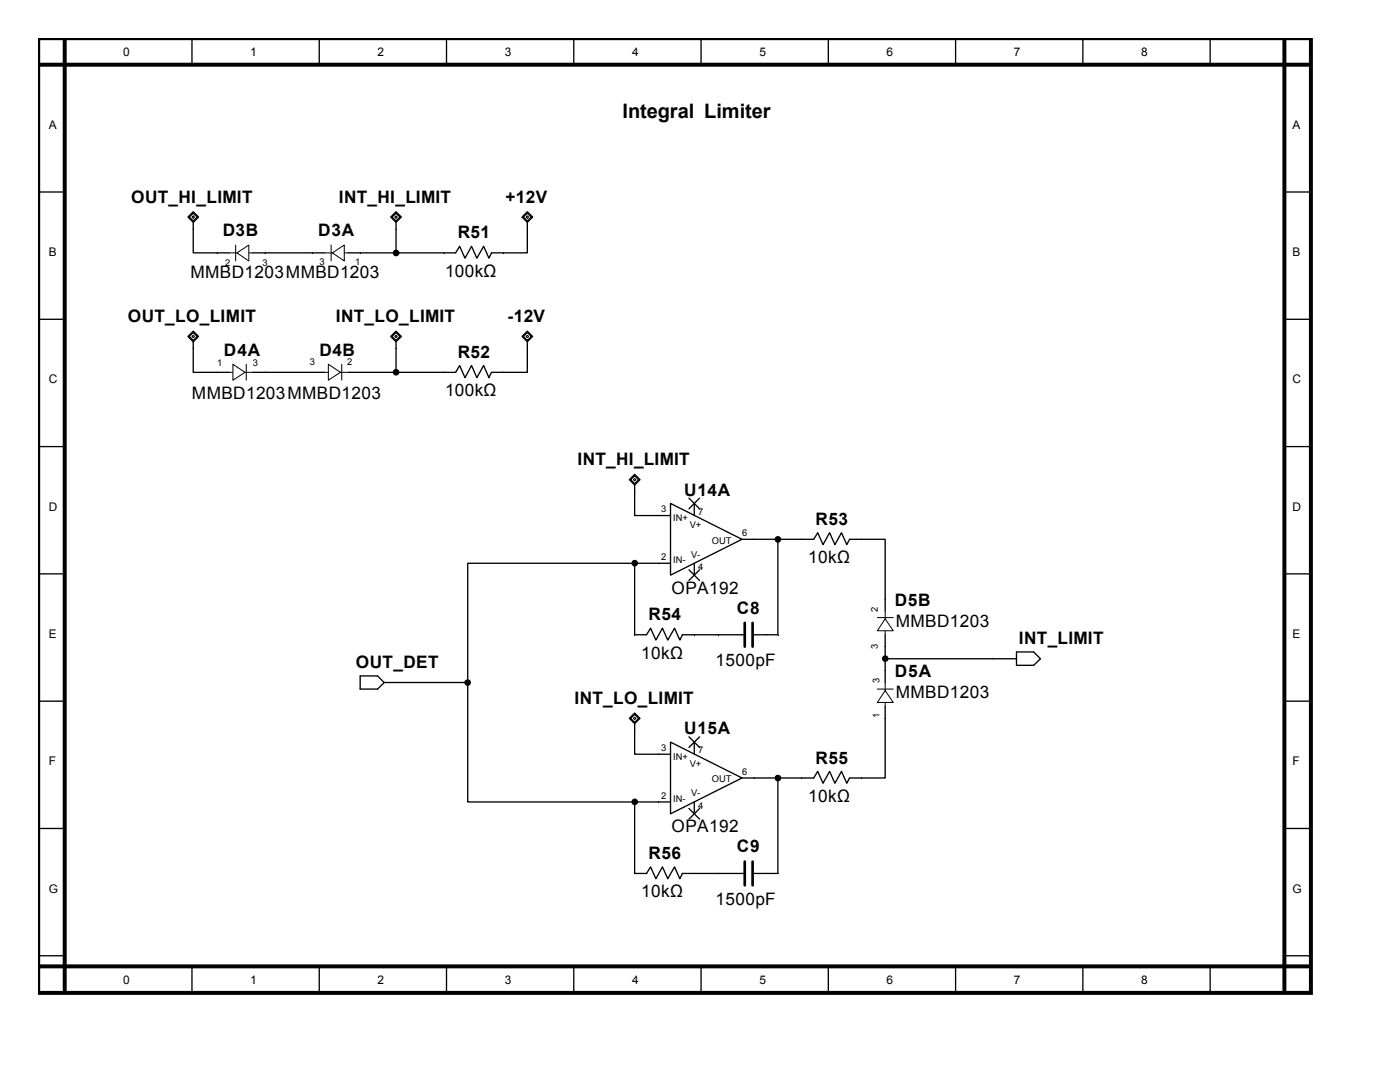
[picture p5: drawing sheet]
<svg xmlns="http://www.w3.org/2000/svg" width="279mm" height="216mm" viewBox="0 0 279 216" stroke-linecap="round" stroke-linejoin="round" font-family="sans-serif">
<path d="M7.6 7.6h254v190.5h-254zM7.6 12.9h253.5M12.9 7.6v190M256.3 7.6v190M7.6 192.8h253.5" fill="none" stroke="#000" stroke-width=".79"/>
<g fill="none" stroke="#000" stroke-width=".26">
<path d="M38.3 7.6v5.3M63.7 7.6v5.3M89.1 7.6v5.3M114.5 7.6v5.3M139.9 7.6v5.3M165.3 7.6v5.3M190.7 7.6v5.3M216.1 7.6v5.3M241.5 7.6v5.3M7.6 38.3h5.3M256.3 38.3h5.3M7.6 63.7h5.3"/>
<path d="M256.3 63.7h5.3M7.6 89.1h5.3M256.3 89.1h5.3M7.6 114.5h5.3M256.3 114.5h5.3M7.6 139.9h5.3M256.3 139.9h5.3M7.6 165.3h5.3M256.3 165.3h5.3M7.6 190.7h5.3M38.3 192.8v5.3M63.7 192.8v5.3"/>
<path d="M89.1 192.8v5.3M114.5 192.8v5.3M139.9 192.8v5.3M165.3 192.8v5.3M190.7 192.8v5.3M216.1 192.8v5.3M241.5 192.8v5.3M256.3 190.7h5.3"/>
</g>
<path d="M79 42.2l1.1 1.1-1.1 1.1-1-1.1z" fill-rule="evenodd" fill="#fff"/>
<path d="M78.2 43.3l.8-.8 .8 .8-.8 .8zM79 42.2l1.1 1.1-1.1 1.1-1-1.1zM79 44.4v1.3" fill="none" stroke="#000" stroke-width=".26"/>
<path d="M78.8 43.3l.2-.2 .3 .2-.3 .3z" fill="none" stroke="#000" stroke-width=".2"/>
<path d="M125.6 95.7l1.1-1 1 1-1 1.1z" fill-rule="evenodd" fill="#fff"/>
<path d="M125.6 95.7l1.1-1 1 1-1 1.1zM126.7 94.9l.8 .8-.8 .8-.8-.8zM126.7 96.8v1.3" fill="none" stroke="#000" stroke-width=".26"/>
<path d="M126.7 95.5l.2 .2-.2 .3-.3-.3z" fill="none" stroke="#000" stroke-width=".2"/>
<path d="M78 67.1l1-1 1.1 1-1.1 1.1z" fill-rule="evenodd" fill="#fff"/>
<path d="M78 67.1l1-1 1.1 1-1.1 1.1zM78.2 67.1l.8-.8 .8 .8-.8 .8zM79 68.2v1.3" fill="none" stroke="#000" stroke-width=".26"/>
<path d="M79 66.9l.3 .2-.3 .3-.2-.3z" fill="none" stroke="#000" stroke-width=".2"/>
<path d="M125.6 143.3l1.1-1 1 1-1 1.1z" fill-rule="evenodd" fill="#fff"/>
<path d="M125.6 143.3l1.1-1 1 1-1 1.1zM125.9 143.3l.8-.8 .8 .8-.8 .8zM126.7 144.4v1.3" fill="none" stroke="#000" stroke-width=".26"/>
<path d="M126.7 143.1l.2 .2-.2 .3-.3-.3z" fill="none" stroke="#000" stroke-width=".2"/>
<path d="M105.2 42.2l1.1 1.1-1.1 1.1-1-1.1z" fill-rule="evenodd" fill="#fff"/>
<path d="M104.4 43.3l.8-.8 .8 .8-.8 .8zM105.2 42.2l1.1 1.1-1.1 1.1-1-1.1zM105.2 44.4v1.3" fill="none" stroke="#000" stroke-width=".26"/>
<path d="M105 43.3l.2-.2 .3 .2-.3 .3z" fill="none" stroke="#000" stroke-width=".2"/>
<path d="M104.2 67.1l1-1 1.1 1-1.1 1.1z" fill-rule="evenodd" fill="#fff"/>
<path d="M104.2 67.1l1-1 1.1 1-1.1 1.1zM104.4 67.1l.8-.8 .8 .8-.8 .8zM105.2 68.2v1.3" fill="none" stroke="#000" stroke-width=".26"/>
<path d="M64.8 50.5h4.7M66.1 48.9v3.2M105 67.1l.2-.2 .3 .2-.3 .3z" fill="none" stroke="#000" stroke-width=".2"/>
<path d="M66.3 50.5l2.4-1.6v3.2z" fill="#fff"/>
<path d="M45.7 50.5h4.8M47 48.9v3.2M66.3 50.5l2.4-1.6v3.2z" fill="none" stroke="#000" stroke-width=".2"/>
<path d="M62.4 50.5h2.4M69.5 50.5h2.4" fill="none" stroke="#000" stroke-width=".26"/>
<path d="M47.3 50.5l2.4-1.6v3.2z" fill="#fff"/>
<path d="M47.3 50.5l2.4-1.6v3.2zM45.7 74.3h4.8M49.1 72.7v3.2" fill="none" stroke="#000" stroke-width=".2"/>
<path d="M43.3 50.5h2.4M50.5 50.5h2.3" fill="none" stroke="#000" stroke-width=".26"/>
<path d="M46.5 72.7l2.4 1.6-2.4 1.6z" fill="#fff"/>
<path d="M46.5 72.7l2.4 1.6-2.4 1.6zM64.8 74.3h4.7M68.2 72.7v3.2" fill="none" stroke="#000" stroke-width=".2"/>
<path d="M43.3 74.3h2.4M50.5 74.3h2.3" fill="none" stroke="#000" stroke-width=".26"/>
<path d="M65.5 72.7l2.4 1.6-2.4 1.6z" fill="#fff"/>
<path d="M65.5 72.7l2.4 1.6-2.4 1.6z" fill="none" stroke="#000" stroke-width=".2"/>
<g fill="none" stroke="#000" stroke-width=".26">
<path d="M62.4 74.3h2.4M69.5 74.3h2.4"/>
<circle cx="79.1" cy="50.5" r=".54"/>
<circle cx="79.1" cy="74.3" r=".53"/>
</g>
<g fill="#000">
<circle cx="79.1" cy="50.5" r=".54"/>
<circle cx="79.1" cy="74.3" r=".53"/>
</g>
<path d="M38.6 42.2l1 1.1-1 1.1-1.1-1.1z" fill-rule="evenodd" fill="#fff"/>
<path d="M37.8 43.3l.8-.8 .8 .8-.8 .8zM38.6 42.2l1 1.1-1 1.1-1.1-1.1zM38.6 44.4v1.3" fill="none" stroke="#000" stroke-width=".26"/>
<path d="M38.3 43.3l.3-.2 .2 .2-.2 .3z" fill="none" stroke="#000" stroke-width=".2"/>
<path d="M38.6 66.1l1 1-1 1.1-1.1-1.1z" fill-rule="evenodd" fill="#fff"/>
<path d="M37.8 67.1l.8-.8 .8 .8-.8 .8zM38.6 66.1l1 1-1 1.1-1.1-1.1zM38.6 68.2v1.3M71.9 134.9h3.5l1.3 1.3-1.3 1.3h-3.5zM76.7 136.2h4.7M198.1 131.4h4.8M202.9 130.1h3.4l1.3 1.3-1.3 1.4h-3.4z" fill="none" stroke="#000" stroke-width=".26"/>
<path d="M38.6 66.9l.2 .2-.2 .3-.3-.3zM175.1 137.5h3.2M176.7 136.2v4.8" fill="none" stroke="#000" stroke-width=".2"/>
<path d="M176.7 137.8l1.6 2.4h-3.2z" fill="#fff"/>
<path d="M175.1 123.2h3.2M176.7 137.8l1.6 2.4h-3.2zM176.7 121.9v4.8" fill="none" stroke="#000" stroke-width=".2"/>
<path d="M176.7 133.8v2.4M176.7 141v2.3" fill="none" stroke="#000" stroke-width=".26"/>
<path d="M176.7 123.5l1.6 2.4h-3.2z" fill="#fff"/>
<path d="M176.7 123.5l1.6 2.4h-3.2z" fill="none" stroke="#000" stroke-width=".2"/>
<g fill="none" stroke="#000" stroke-width=".26">
<path d="M38.6 45.7v4.8h4.7M52.8 50.5h9.6M79 45.7v4.8M105.2 45.7v4.8h-7.1l-.5 1-1.1-2.4-1.3 2.4-1.1-2.4-1.3 2.4-1.1-2.4-.8 1.4h-19M38.6 69.5v4.8h4.7M52.8 74.3h9.6M79 69.5v4.8M105.2 69.5v4.8h-7.1l-.5 1.1-1.1-2.5-1.3 2.5-1.1-2.5-1.3 2.5-1.1-2.5-.8 1.4h-19M126.7 98.1v4.8h7.1M137.5 99.4l2.1 2.1M139.6 99.4l-2.1 2.1M126.7 112.4v14.3h2.3l.8-1.4 1.1 2.4 1.3-2.4 1.1 2.4 1.3-2.4 1.1 2.4 .5-1h12.4"/>
<path d="M126.7 112.4h-33.4v23.8M126.7 112.4h7.1M133.8 100.5l14.3 7.1-14.3 7.2zM137.5 113.7l2.1 2.1M138.6 100.5v2.4M138.6 112.4v2.4M139.6 113.7l-2.1 2.1M148.1 107.6h14.3l.8-1.3 1.1 2.4 1.3-2.4 1 2.4 1.3-2.4 1.1 2.4 .5-1.1h7.2v14.3M155.2 107.6v19.1h-5M81.4 136.2h11.9M93.3 136.2v23.8h33.4M176.7 126.7v7.1"/>
<path d="M176.7 131.4h21.4M126.7 145.7v4.8h7.1M133.8 148.1l14.3 7.1-14.3 7.2zM137.5 147l2.1 2.1M138.6 148.1v2.4M139.6 147l-2.1 2.1M155.2 155.2v19.1h-5M176.7 143.3v11.9h-7.2l-.5 1.1-1.1-2.4-1.3 2.4-1-2.4-1.3 2.4-1.1-2.4-.8 1.3h-14.3M126.7 160v14.3h2.3l.8-1.3 1.1 2.3 1.3-2.3 1.1 2.3 1.3-2.3 1.1 2.3 .5-1h12.4M126.7 160h7.1M137.5 161.3l2.1 2.1M138.6 160v2.4"/>
<path d="M139.6 161.3l-2.1 2.1"/>
<circle cx="126.7" cy="112.4" r=".53"/>
<circle cx="155.3" cy="107.6" r=".54"/>
<circle cx="93.3" cy="136.2" r=".53"/>
<circle cx="176.7" cy="131.4" r=".53"/>
<circle cx="126.7" cy="160" r=".53"/>
<circle cx="155.3" cy="155.3" r=".54"/>
</g>
<g fill="#000">
<circle cx="126.7" cy="112.4" r=".53"/>
<circle cx="155.3" cy="107.6" r=".54"/>
<circle cx="93.3" cy="136.2" r=".53"/>
<circle cx="176.7" cy="131.4" r=".53"/>
<circle cx="126.7" cy="160" r=".53"/>
<circle cx="155.3" cy="155.3" r=".54"/>
</g>
<path d="M148.6 124.3v4.7M150.2 124.3v4.7M148.6 171.9v4.8M150.2 171.9v4.8" fill="none" stroke="#000" stroke-width=".53"/>
<text font-size="4" x="124.2" y="23.5">Integral Limiter</text>
<g font-size="3.4">
<text x="26.2" y="40.4">OUT_HI_LIMIT</text>
<text x="67.6" y="40.4">INT_HI_LIMIT</text>
<text x="100.9" y="40.4">+12V</text>
<text x="44.4" y="47">D3B</text>
<text x="63.5" y="47">D3A</text>
<text x="91.4" y="47.6">R51</text>
<text x="38" y="55.5">MMBD1203MMBD1203</text>
<text x="88.8" y="55.2">100kΩ</text>
<text x="25.5" y="64.3">OUT_LO_LIMIT</text>
<text x="67" y="64.3">INT_LO_LIMIT</text>
<text x="101.3" y="64.3">-12V</text>
<text x="44.7" y="71.1">D4A</text>
<text x="63.8" y="71.1">D4B</text>
<text x="91.4" y="71.4">R52</text>
<text x="38.3" y="79.5">MMBD1203MMBD1203</text>
<text x="88.8" y="79">100kΩ</text>
<text x="115.2" y="92.8">INT_HI_LIMIT</text>
<text x="136.6" y="98.9">U14A</text>
<text x="162.8" y="104.7">R53</text>
<text x="161.3" y="112.4">10kΩ</text>
<text x="134" y="118.4">OPA192</text>
<text x="129.5" y="123.8">R54</text>
<text x="147.1" y="122.5">C8</text>
<text x="178.6" y="120.9">D5B</text>
<text x="178.8" y="125.1">MMBD1203</text>
<text x="128" y="131.4">10kΩ</text>
<text x="203.3" y="128.5">INT_LIMIT</text>
<text x="71" y="133.3">OUT_DET</text>
<text x="142.8" y="133">1500pF</text>
<text x="178.6" y="135.2">D5A</text>
<text x="114.6" y="140.5">INT_LO_LIMIT</text>
<text x="178.8" y="139.3">MMBD1203</text>
<text x="136.6" y="146.5">U15A</text>
<text x="162.8" y="152.4">R55</text>
<text x="161.3" y="160">10kΩ</text>
<text x="134" y="166.1">OPA192</text>
<text x="129.5" y="171.4">R56</text>
<text x="147.1" y="170.1">C9</text>
<text x="128" y="179">10kΩ</text>
<text x="142.8" y="180.6">1500pF</text>
</g>
<g font-size="2.4">
<text x="24.6" y="11.1">0</text>
<text x="50" y="11.1">1</text>
<text x="75.4" y="11.1">2</text>
<text x="100.8" y="11.1">3</text>
<text x="126.2" y="11.1">4</text>
<text x="151.6" y="11.1">5</text>
<text x="177" y="11.1">6</text>
<text x="202.4" y="11.1">7</text>
<text x="227.8" y="11.1">8</text>
<text x="9.7" y="25.7">A</text>
<text x="257.9" y="25.7">A</text>
<text x="9.7" y="51.1">B</text>
<text x="257.9" y="51.1">B</text>
<text x="9.7" y="76.5">C</text>
<text x="257.9" y="76.5">C</text>
<text x="9.7" y="101.9">D</text>
<text x="257.9" y="101.9">D</text>
<text x="9.7" y="127.3">E</text>
<text x="257.9" y="127.3">E</text>
<text x="9.7" y="152.7">F</text>
<text x="257.9" y="152.7">F</text>
<text x="9.7" y="178.1">G</text>
<text x="257.9" y="178.1">G</text>
<text x="24.6" y="196.3">0</text>
<text x="50" y="196.3">1</text>
<text x="75.4" y="196.3">2</text>
<text x="100.8" y="196.3">3</text>
<text x="126.2" y="196.3">4</text>
<text x="151.6" y="196.3">5</text>
<text x="177" y="196.3">6</text>
<text x="202.4" y="196.3">7</text>
<text x="227.8" y="196.3">8</text>
</g>
<g font-size="1.9">
<text x="45" y="53">2</text>
<text x="52.4" y="53">3</text>
<text x="63.8" y="52.8">3</text>
<text x="70.9" y="52.8">1</text>
<text x="43.3" y="73.1">1</text>
<text x="50.5" y="73.1">3</text>
<text x="61.8" y="72.8">3</text>
<text x="69.3" y="72.8">2</text>
<text x="132" y="102.2">3</text>
<text x="134.4" y="103.9">IN+</text>
<text x="137.7" y="105.4">V+</text>
<text x="139.4" y="102.7">7</text>
<text x="148.1" y="106.9">6</text>
<text x="132" y="111.7">2</text>
<text x="134.4" y="112.4">IN-</text>
<text x="137.9" y="111.3">V-</text>
<text x="139.4" y="113.8">4</text>
<text x="142.1" y="108.5">OUT</text>
<text x="175.2" y="122.2" transform="rotate(-90 175.2 122.2)">2</text>
<text x="175.2" y="129.6" transform="rotate(-90 175.2 129.6)">3</text>
<text x="175.5" y="136.2" transform="rotate(-90 175.5 136.2)">3</text>
<text x="175.5" y="143.3" transform="rotate(-90 175.5 143.3)">1</text>
<text x="132" y="149.8">3</text>
<text x="134.4" y="151.6">IN+</text>
<text x="137.7" y="153">V+</text>
<text x="139.4" y="150.3">7</text>
<text x="148.1" y="154.6">6</text>
<text x="132" y="159.3">2</text>
<text x="134.4" y="160">IN-</text>
<text x="137.9" y="158.9">V-</text>
<text x="139.4" y="161.5">4</text>
<text x="142.1" y="156.1">OUT</text>
</g>
</svg>
